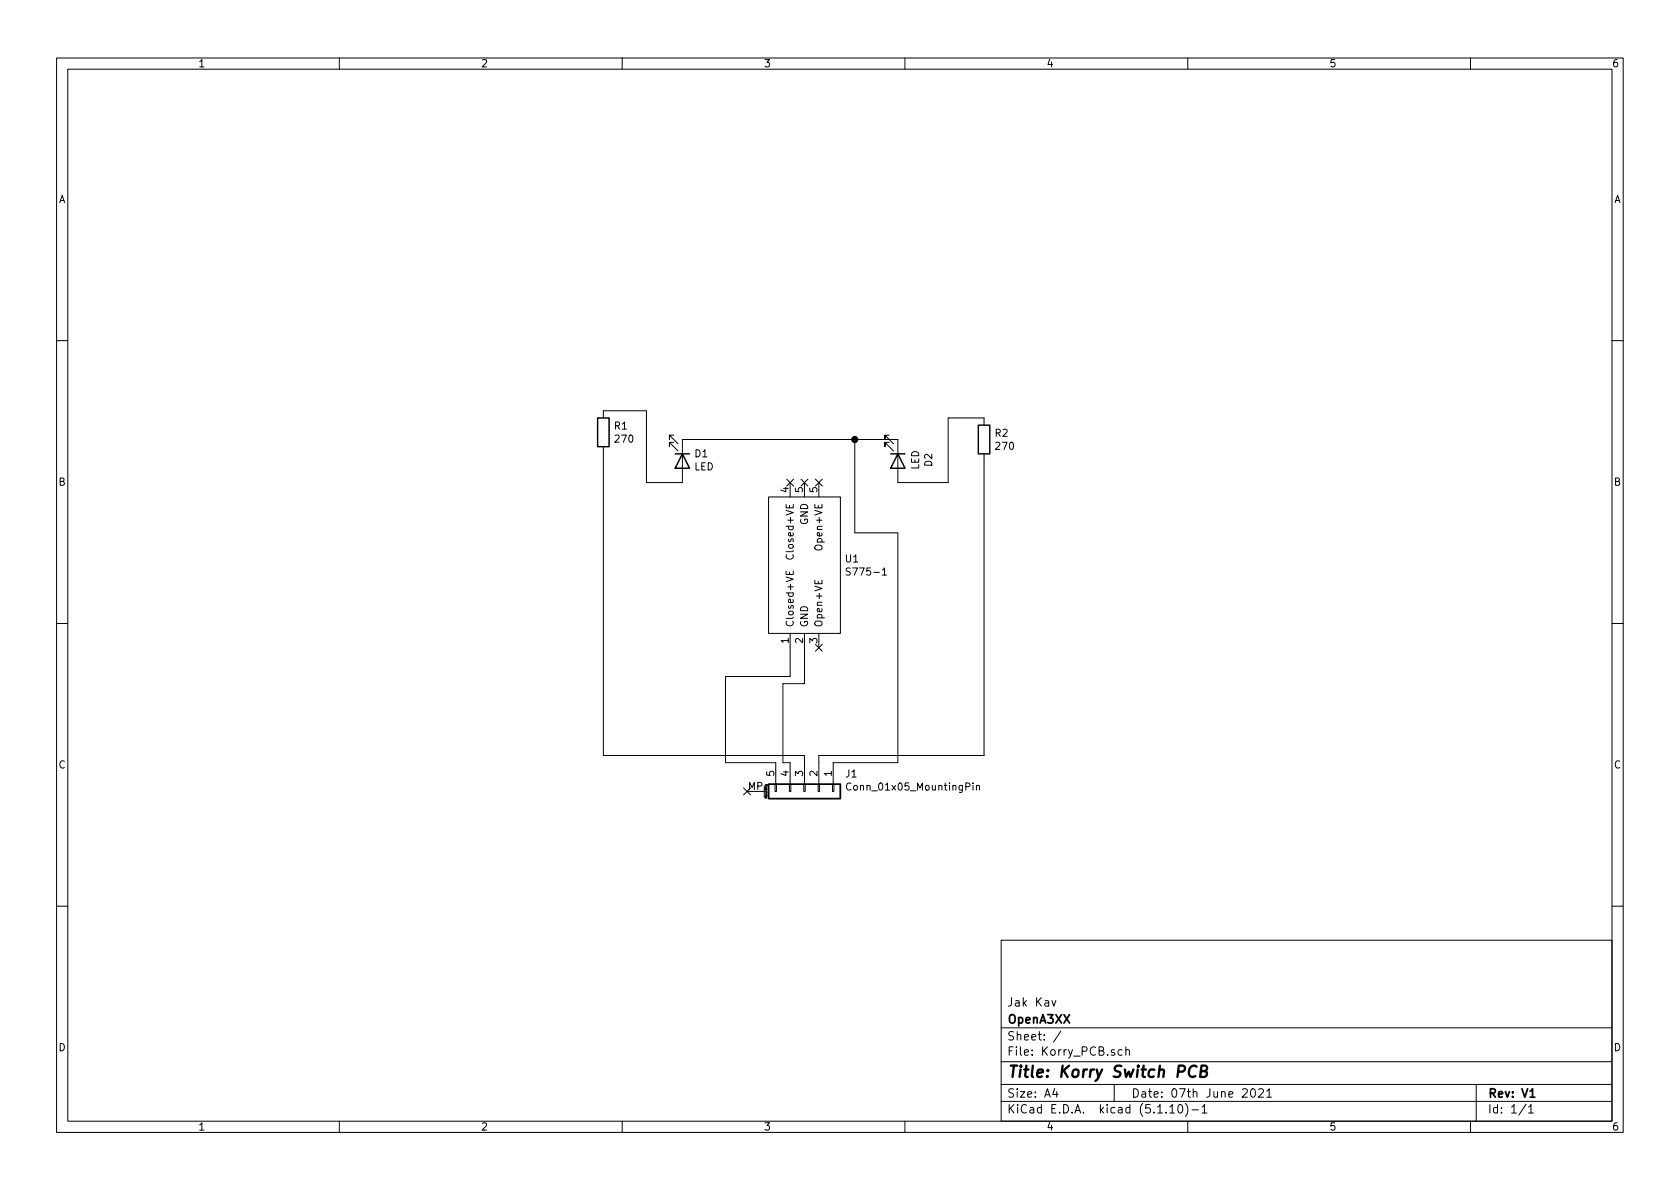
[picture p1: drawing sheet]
<svg xmlns="http://www.w3.org/2000/svg" width="297mm" height="210mm" viewBox="0 0 297 210" stroke-linecap="round" stroke-linejoin="round" font-family="sans-serif">
<g fill="none" stroke="#000" stroke-width=".18">
<path d="M10 10.3h277v189.9h-277zM12 12.2h273v186.1h-273zM60 10.3v1.9M110 10.3v1.9M160 10.3v1.9M210 10.3v1.9M260 10.3v1.9M10 60.2h2M106.7 73.9v-1.3h7.6v12.7h6.3v-7.6h38.1v7.6h8.9v-11.4h6.4v1.3M106.7 79v54.6h35.5v5.1M119.1 77h-.7v.7v-.7l1.5 1.5M119.1 78.2h-.7v.8v-.8l1.5 1.6"/>
<path d="M151.1 77.7v16.5h7.6v40.7h-11.4v3.8M157.2 77h-.7v.7v-.7l1.5 1.5M157.2 78.2h-.7v.8v-.8l1.5 1.6M285 60.2h2M135.9 87.9h12.7v24.1h-12.7zM139.1 84.7l1.2 1.2M139.1 98.1a.6 .6 0 0 0 .4 .8 .6 .6 0 0 0 .8-.6l-.2-.2M139.7 85.3v2.6M140.3 84.7l-1.2 1.2M141.6 84.7l1.2 1.2M142.2 85.3v2.6M142.8 84.7l-1.2 1.2"/>
<path d="M144.2 84.7l1.2 1.2M144.8 85.3v2.6M145.4 84.7l-1.2 1.2M174 80.3v53.3h-29.2v5.1M10 110.3h2M139 101v.6h1.3v-.6M139.6 101.2v.4M139.7 112v7.6h-11.4v15.3h8.9v3.8M142.2 112v8.9h-3.8v14h1.3v3.8M144.1 102.6v.6h1.2v-.6M144.2 113.9l1.2 1.3M144.7 102.8v.4"/>
<path d="M144.8 112v2.5M145.4 113.9l-1.2 1.3M150.3 100.5l-.4-.1-.2 .2v.3l.5 .3 .1 .3-.2 .2-.5-.1M156 100.8l.4-.4v1.3M156 101.7h.7M285 110.3h2M131.5 139.3l1.2 1.3M132.1 139.9h3M132.7 139.3l-1.2 1.3M135.1 138.9v2.1M135.4 138.8h.3v.1M135.4 138.8v.1h.2v-.1"/>
<path d="M137 138.7h.3v1.2h-.3zM139.6 138.7h.2v1.2h-.2zM142.1 138.7h.3v1.2h-.3zM144.7 138.7h.2v1.2h-.2zM147.2 138.7h.2v1.2h-.2zM150.4 138.6a.6 .6 0 0 0-.8 .4 .6 .6 0 0 0 .6 .7l.2-.1M172 138.4v.2M172 138.9v.8M172.6 139l.2-.1h.3l.1 .8M172.6 138.9v.8M10 160.2h2M177 166.3h108v32h-108z"/>
<path d="M186 176.9l.3 1 .4-1M285 160.2h2M60 198.3v1.9M110 198.3v1.9M160 198.3v1.9M177 194.8h108M177 191.8h108M177 187.8h108M177 181.8h108M186.5 192.5l-.4 1h1M186.8 193v1M187.6 182.3l-1.3 2"/>
<path d="M197 191.8v3M198.4 185.7l-.4-.1-.3 .3 .1 .6 .2 .1 .4-.1M199.1 185.7a.37 .37 0 0 1 .6 .1v.8M199.1 185.1v1.5M206.8 195.8l.5-.5v1.5M206.8 196.8h.9M208.5 195.4l.1-.1a.8 .8 0 0 1 .5 .8 .8 .8 0 0 1-.5 .7 1 1 0 0 1-.1-1.4zM209.6 195.1a1.71 1.71 0 0 1 0 2.3M210 198.3v1.9M210.7 196.3h1.2M212.5 195.8l.5-.5v1.5M212.5 196.8h.9"/>
<path d="M219.7 192.7l.2-.2h.4l.2 .5-.9 1h.9M221.3 192.7l.2-.2a.81 .81 0 0 1 .6 .6 .81 .81 0 0 1-.3 .8l-.2 .1a.79 .79 0 0 1-.3-1.3zM222.6 192.7l.2-.2h.3l.3 .5-.9 1h.9M224 193l.4-.5v1.5M224 194h.8M260 198.3v1.9M261 191.8v6.5M269.8 195.2l-1.2 2M270.3 195.8l.4-.5v1.5M270.3 196.8h.8"/>
</g>
<path d="M270.5 194h.9" fill="none" stroke="#000" stroke-width=".3"/>
<path d="M211.6 188.6a.89 .89 0 0 0-1.1 0 .89 .89 0 0 0-.3 1 .71 .71 0 0 0 .3 .8 .71 .71 0 0 0 .9-.1M212.3 189.4h.7a.5 .5 0 0 0 .4-.4 .5 .5 0 0 0-.3-.6h-.7l-.2 2h.8a.53 .53 0 0 0 .4-.5 .53 .53 0 0 0-.4-.5" fill="none" stroke="#000" stroke-width=".41"/>
<path d="M105.7 73.9h2v5.1h-2zM173 75.2h2v5.1h-2zM119.4 80.3h2.5M120.6 80.3l1.3 2.5h-2.5zM157.5 80.3h2.5M158.7 80.3l1.3 2.5h-2.5zM135.9 138.7h12.7v2.5h-12.7z" fill="none" stroke="#000" stroke-width=".25"/>
<circle cx="151.1" cy="77.7" r=".51" fill="#000" stroke="#000" stroke-width=".25"/>
<text font-size="2.8" x="178" y="190.5">Title: Korry Switch PCB</text>
<g font-size="2.1">
<text x="178" y="178">Jak Kav</text>
<text x="178" y="184">Sheet: /</text>
<text x="178" y="181">OpenA3XX</text>
<text x="178" y="186.7">File: Korry_PCB.sch</text>
<text x="178" y="196.9">KiCad E.D.A. kicad (5.1.10)-1</text>
<text x="178" y="194.1">Size: A4</text>
<text x="200" y="194.1">Date: 07th June 2021</text>
<text x="263" y="194.1">Rev: V1</text>
<text x="263" y="196.9">Id: 1/1</text>
</g>
<g font-size="1.8">
<text x="35" y="11.9">1</text>
<text x="85" y="11.9">2</text>
<text x="135" y="11.9">3</text>
<text x="185" y="11.9">4</text>
<text x="235" y="11.9">5</text>
<text x="285" y="11.9">6</text>
<text x="10.4" y="35.9">A</text>
<text x="285.4" y="35.9">A</text>
<text x="108.7" y="76">R1</text>
<text x="176" y="77.2">R2</text>
<text x="108.9" y="78.3">270</text>
<text x="122.7" y="83.2">LED</text>
<text x="122.9" y="80.9">D1</text>
<text x="162.5" y="83.1" transform="rotate(-90 162.5 83.1)">LED</text>
<text x="164.8" y="82.5" transform="rotate(-90 164.8 82.5)">D2</text>
<text x="176.2" y="79.5">270</text>
<text x="10.4" y="85.9">B</text>
<text x="139.4" y="87.1" transform="rotate(-90 139.4 87.1)">4</text>
<text x="142" y="87.1" transform="rotate(-90 142 87.1)">5</text>
<text x="144.5" y="87.1" transform="rotate(-90 144.5 87.1)">5</text>
<text x="285.4" y="85.9">B</text>
<text x="142.9" y="92.8" transform="rotate(-90 142.9 92.8)">GND</text>
<text x="140.3" y="98.2" transform="rotate(-90 140.3 98.2)">Closed+VE</text>
<text x="145.4" y="96.8" transform="rotate(-90 145.4 96.8)">Open+VE</text>
<text x="149.5" y="99.5">U1</text>
<text x="150.3" y="101.8">S775-1</text>
<text x="139.4" y="113.8" transform="rotate(-90 139.4 113.8)">1</text>
<text x="140.3" y="111" transform="rotate(-90 140.3 111)">Closed+VE</text>
<text x="142" y="113.8" transform="rotate(-90 142 113.8)">2</text>
<text x="142.9" y="111" transform="rotate(-90 142.9 111)">GND</text>
<text x="144.5" y="113.8" transform="rotate(-90 144.5 113.8)">3</text>
<text x="145.4" y="111" transform="rotate(-90 145.4 111)">Open+VE</text>
<text x="10.4" y="135.9">C</text>
<text x="136.9" y="137.3" transform="rotate(-90 136.9 137.3)">5</text>
<text x="139.4" y="137.3" transform="rotate(-90 139.4 137.3)">4</text>
<text x="142" y="137.3" transform="rotate(-90 142 137.3)">3</text>
<text x="144.5" y="137.3" transform="rotate(-90 144.5 137.3)">2</text>
<text x="147.1" y="137.3" transform="rotate(-90 147.1 137.3)">1</text>
<text x="149.6" y="137.5">J1</text>
<text x="285.4" y="135.9">C</text>
<text x="132.3" y="139.7">MP</text>
<text x="150.4" y="139.8">Conn_01x05_MountingPin</text>
<text x="10.4" y="185.9">D</text>
<text x="285.4" y="185.9">D</text>
<text x="35" y="199.9">1</text>
<text x="85" y="199.9">2</text>
<text x="135" y="199.9">3</text>
<text x="185" y="199.9">4</text>
<text x="235" y="199.9">5</text>
<text x="285" y="199.9">6</text>
</g>
<text font-size=".5" x="135.6" y="141.1" transform="rotate(-90 135.6 141.1)">Mounting</text>
</svg>
